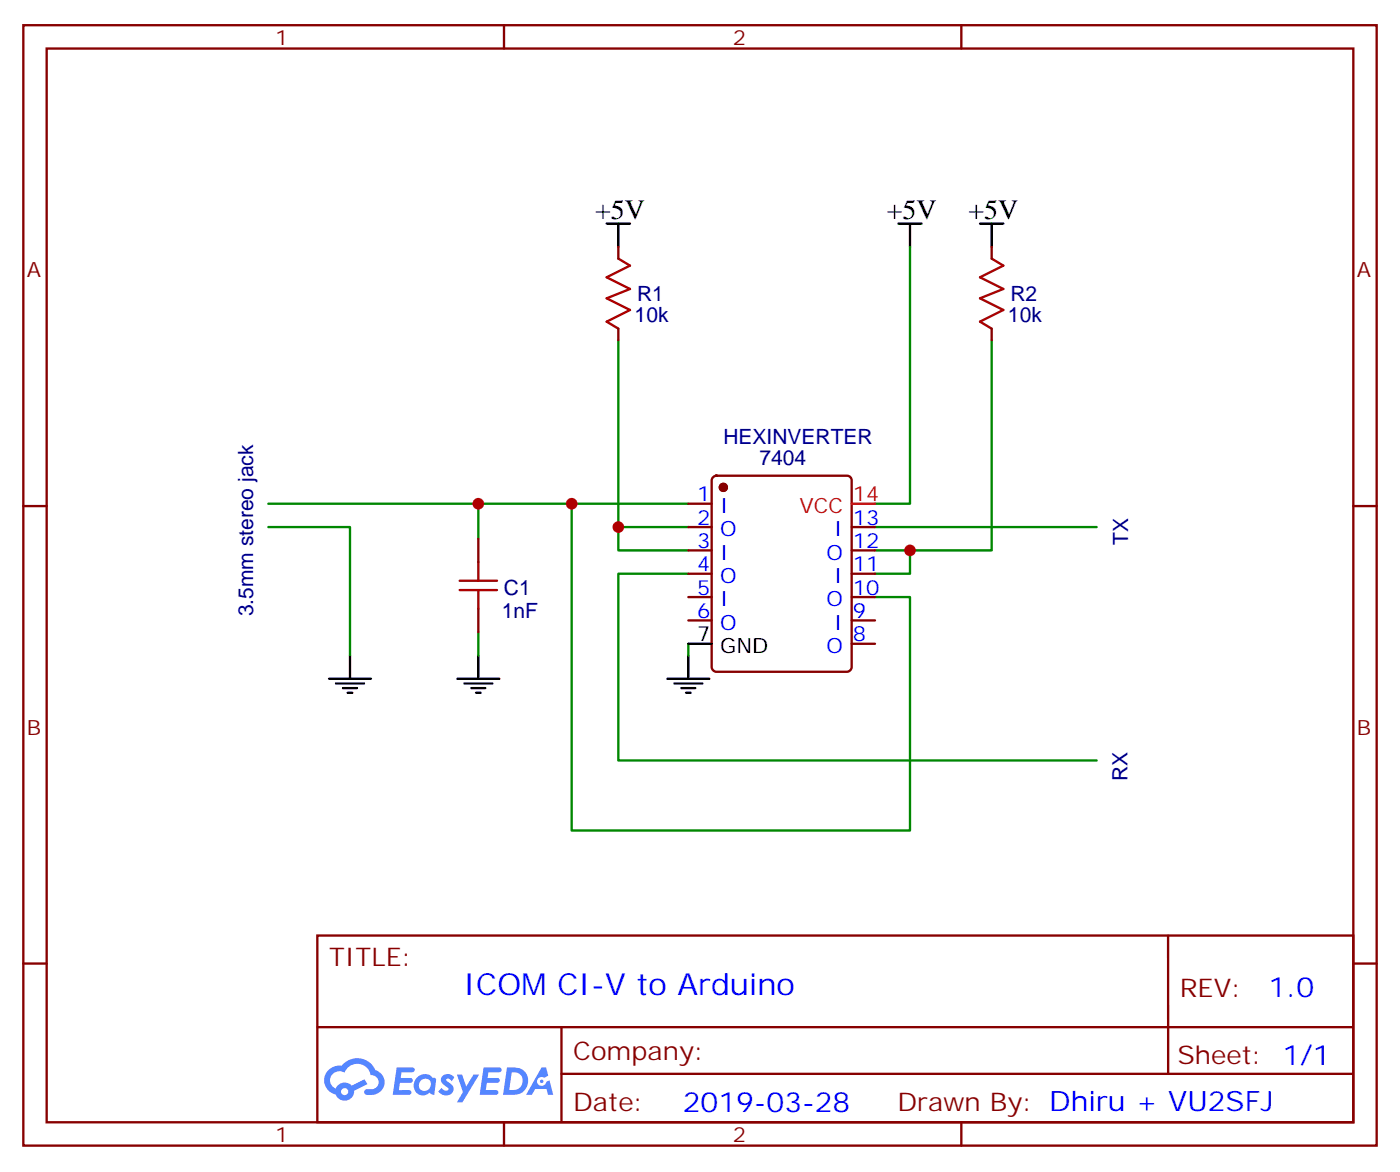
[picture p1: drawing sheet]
<svg xmlns="http://www.w3.org/2000/svg" width="212mm" height="177mm" viewBox="0 0 212 177" stroke-linecap="round" stroke-linejoin="round" font-family="sans-serif">
<g fill="none" stroke="#870000" stroke-width=".35">
<path d="M3.5 3.8h204.6v169.3h-204.6zM7.1 7.3h197.5v162.3h-197.5zM76.2 3.8v3.5M145.3 3.8v3.5M3.5 76.5h3.6M204.6 76.5h3.5M3.5 145.6h3.6M48 141.4h156.6v28.2h-156.6zM48 155.2h156.5M84.9 155.2v14.2M176.6 141.4v20.9M204.6 145.6h3.5"/>
<path d="M76.2 169.6v3.5M84.9 162.3h119.6M145.3 169.6v3.5"/>
</g>
<g fill="#5487ff">
<path d="M67 162.6a1.22 1.22 0 0 1 1.7 .2l-.4 .6-.3-.3-.3-.1-.2 .1v.2a1.74 1.74 0 0 1 1.1 1.3 1.22 1.22 0 0 1-.9 .9 1.22 1.22 0 0 1-1.2-.3l-.2-.2 .4-.6a.6 .6 0 0 0 .5 .5 .6 .6 0 0 0 .6-.3l-.1-.2a1.48 1.48 0 0 1-1-1.4z"/>
<path d="M60 161.3h1.5a1.22 1.22 0 0 1 1.2 .2 .37 .37 0 0 1-.4 .6h-1.6l-.1 .8h1.5a.37 .37 0 0 1 .3 .4 .37 .37 0 0 1-.4 .4h-1.5l-.2 1.1h.8a1.15 1.15 0 0 1 1.1 .1 .36 .36 0 0 1-.4 .6h-2.4z"/>
<path d="M73.1 161.3h1.5a1.23 1.23 0 0 1 1.2 .2 .37 .37 0 0 1-.3 .6h-1.7l-.1 .8h1.5a.37 .37 0 0 1 .4 .4 .37 .37 0 0 1-.4 .4l-1.6-.1-.2 1.2 .8-.1a1.15 1.15 0 0 1 1.1 .2 .36 .36 0 0 1-.3 .6h-2.5z"/>
<path d="M81.9 161.3h.7l.3 1.3-.6 .3a.69 .69 0 0 0-1 .3 .69 .69 0 0 0 .4 .9 .69 .69 0 0 0 .9-.6l.5-.2 .5 2.2h-.7l-.3-.9h-1.7l-.5 .9h-.9z"/>
<path d="M69.1 162.4h.8l.6 1.8 1.1-1.8h.8l-2.5 4.2h-.8l.9-1.5z"/>
<path d="M76.7 161.3l-.6 4.2h1.3a2.1 2.1 0 0 0 2.4-1.5 2.1 2.1 0 0 0-1.3-2.6zM77.4 162.1a1.39 1.39 0 0 1 1.6 1.4 1.39 1.39 0 0 1-1.7 1.3h-.3z"/>
<path d="M63 162.9a1.48 1.48 0 0 0-.2 2 1.48 1.48 0 0 0 2 .4l.1-.2 .4 .3 .4 .1 .2-2.3-.1-.3h-.4a1.49 1.49 0 0 0-2.4 0zM63.6 163.3a.89 .89 0 0 1 1.4 0 .89 .89 0 0 1-.2 1.4 .89 .89 0 0 1-1.3-.1 .89 .89 0 0 1 .1-1.3z"/>
<path d="M49.7 161.7a2.18 2.18 0 0 0 1 3.7 1.44 1.44 0 0 0 1.7 .9 1.44 1.44 0 0 0 1.1-1.4l2.1-1.1-.5-.7-1.9 1a1.47 1.47 0 0 0-2.4 .4 1.39 1.39 0 0 1-.7-1.9 1.39 1.39 0 0 1 2-.5 2.08 2.08 0 0 1 2.1-1.3 2.08 2.08 0 0 1 1.9 1.7 1.07 1.07 0 0 1 1.2 1 1.07 1.07 0 0 1-1.1 1.1h-.6a.43 .43 0 0 0-.5 .4 .43 .43 0 0 0 .4 .5 2.06 2.06 0 0 0 2.1-.7 2.06 2.06 0 0 0 .3-2.2l-.7-.7-.5-.2a2.98 2.98 0 0 0-5-.6l-1.1 .1zM51.6 165a.55 .55 0 0 1 1.1 0 .55 .55 0 0 1-1.1 0z"/>
<circle cx="81.9" cy="163.4" r=".26"/>
</g>
<g fill="none" stroke="#000" stroke-width=".35">
<path d="M91.7 33.8h3.5M93.5 33.8v3.5M135.8 33.8h3.5M137.6 33.8v3.5M148.2 33.8h3.5M149.9 33.8v3.5M52.9 99.1v3.5M72.3 99.1v3.5M104.1 99.1v3.5M49.7 102.6h6.4M50.8 103.3h4.2M51.9 104h2.1"/>
<path d="M52.6 104.7h.7M69.1 102.6h6.4M70.2 103.3h4.2M71.3 104h2.1M72 104.7h.7M100.9 102.6h6.3M102 103.3h4.2M103 104h2.1M103.7 104.7h.7"/>
</g>
<g fill="none" stroke="#008700" stroke-width=".35">
<path d="M137.6 37.3v38.8h-5.3M93.5 51.4v28.3h10.6M149.9 51.4v31.8h-17.6M40.6 76.1h63.5M40.6 79.7h12.3v19.4M72.3 76.1v5.3M86.4 76.1v49.4h51.2v-35.3h-5.3M93.5 79.7v3.5h10.6M132.3 79.7h33.5M72.3 95.5v3.6M104.1 86.7h-10.6v28.2h72.3M104.1 97.3v1.8"/>
<path d="M137.6 83.2v3.5h-5.3"/>
</g>
<g fill="#c00">
<circle cx="86.4" cy="76.1" r=".88"/>
<circle cx="72.3" cy="76.1" r=".88"/>
<circle cx="93.5" cy="79.7" r=".88"/>
<circle cx="137.6" cy="83.2" r=".88"/>
</g>
<circle cx="109.4" cy="73.7" r=".53" fill="#870000" stroke="#870000" stroke-width=".35"/>
<g fill="none" stroke="#870000" stroke-width=".35">
<path d="M93.5 37.3v1.8M149.9 37.3v1.8M93.5 49.7v1.7M149.9 49.7v1.7M104.1 76.1h3.5M104.1 79.7h3.5M107.8 72.1l.5-.2h19.8a.71 .71 0 0 1 .7 .7v28.2a.76 .76 0 0 1-.7 .7h-19.8a.76 .76 0 0 1-.7-.7v-28.2zM128.8 79.7h3.5M72.3 81.4v3.5M72.3 92v3.5M104.1 83.2h3.5M104.1 86.7h3.5"/>
<path d="M104.1 90.2h3.5M104.1 93.8h3.5M128.8 83.2h3.5M128.8 86.7h3.5M128.8 90.2h3.5M128.8 93.8h3.5M128.8 97.3h3.5"/>
</g>
<path d="M104.1 97.3h3.5" fill="none" stroke="#000" stroke-width=".35"/>
<path d="M128.8 76.1h3.5" fill="none" stroke="#f00" stroke-width=".35"/>
<path d="M93.5 39.1l1.7 1-3.5 1.8 3.5 1.8-3.5 1.4 3.5 1.7-3.5 1.8 1.8 1.1M149.9 39.1l1.8 1-3.5 1.8 3.5 1.8-3.5 1.4 3.5 1.7-3.5 1.8 1.7 1.1M69.5 89.2h5.6M69.5 87.8h5.6M72.3 84.9v2.9M72.3 89.2v2.8" fill="none" stroke="#a10000" stroke-width=".35"/>
<text font-size="4.6" fill="#00f" x="70.1" y="150.4">ICOM CI-V to Arduino</text>
<g font-size="4.2">
<text x="90" y="33.1">+5V</text>
<text x="134.1" y="33.1">+5V</text>
<text x="146.4" y="33.1">+5V</text>
</g>
<g font-size="4.2" fill="#00f">
<text x="191.8" y="150.7">1.0</text>
<text x="103.2" y="168">2019-03-28</text>
</g>
<g font-size="3.9" fill="#800">
<text x="49.7" y="146">TITLE:</text>
<text x="178.4" y="150.7">REV:</text>
<text x="86.6" y="160.2">Company:</text>
<text x="178" y="160.8">Sheet: 1/1</text>
<text x="86.6" y="167.9">Date:</text>
<text x="135.7" y="167.9">Drawn By: Dhiru + VU2SFJ</text>
</g>
<g font-size="3.2" fill="#800">
<text x="41.6" y="6.8">1</text>
<text x="110.8" y="6.8">2</text>
<text x="4.1" y="41.9">A</text>
<text x="205.1" y="41.9">A</text>
<text x="4.1" y="111.1">B</text>
<text x="205.1" y="111.1">B</text>
<text x="41.6" y="172.6">1</text>
<text x="110.8" y="172.6">2</text>
</g>
<g font-size="3.2" fill="#000080">
<text x="96.3" y="45.4">R1</text>
<text x="152.8" y="45.4">R2</text>
<text x="96" y="48.6">10k</text>
<text x="152.4" y="48.6">10k</text>
<text x="109.4" y="67.1">HEXINVERTER</text>
<text x="114.8" y="70.3">7404</text>
<text x="170.6" y="82.4" transform="rotate(-90 170.6 82.4)">TX</text>
<text x="76.2" y="89.9">C1</text>
<text x="38.3" y="93.2" transform="rotate(-90 38.3 93.2)">3.5mm stereo jack</text>
<text x="75.8" y="93.4">1nF</text>
<text x="170.5" y="118.1" transform="rotate(-90 170.5 118.1)">RX</text>
</g>
<g font-size="3.2" fill="#00f">
<text x="105.4" y="75.8">1</text>
<text x="108.9" y="77.5">I</text>
<text x="105.4" y="79.3">2</text>
<text x="105.4" y="82.8">3</text>
<text x="108.9" y="81.1">O</text>
<text x="126.1" y="81.1">I</text>
<text x="128.9" y="82.8">12</text>
<text x="128.9" y="79.3">13</text>
<text x="105.4" y="86.4">4</text>
<text x="105.4" y="89.9">5</text>
<text x="108.9" y="84.6">I</text>
<text x="108.9" y="88.1">O</text>
<text x="125" y="84.6">O</text>
<text x="126.1" y="88.1">I</text>
<text x="128.9" y="89.9">10</text>
<text x="128.9" y="86.4">11</text>
<text x="105.4" y="93.4">6</text>
<text x="108.9" y="91.7">I</text>
<text x="108.9" y="95.2">O</text>
<text x="125" y="91.7">O</text>
<text x="126.1" y="95.2">I</text>
<text x="128.9" y="93.4">9</text>
<text x="125" y="98.7">O</text>
<text x="128.9" y="96.9">8</text>
</g>
<g font-size="3.2" fill="#f00">
<text x="120.9" y="77.5">VCC</text>
<text x="128.9" y="75.8">14</text>
</g>
<g font-size="3.2">
<text x="105.4" y="96.9">7</text>
<text x="108.9" y="98.7">GND</text>
</g>
</svg>
